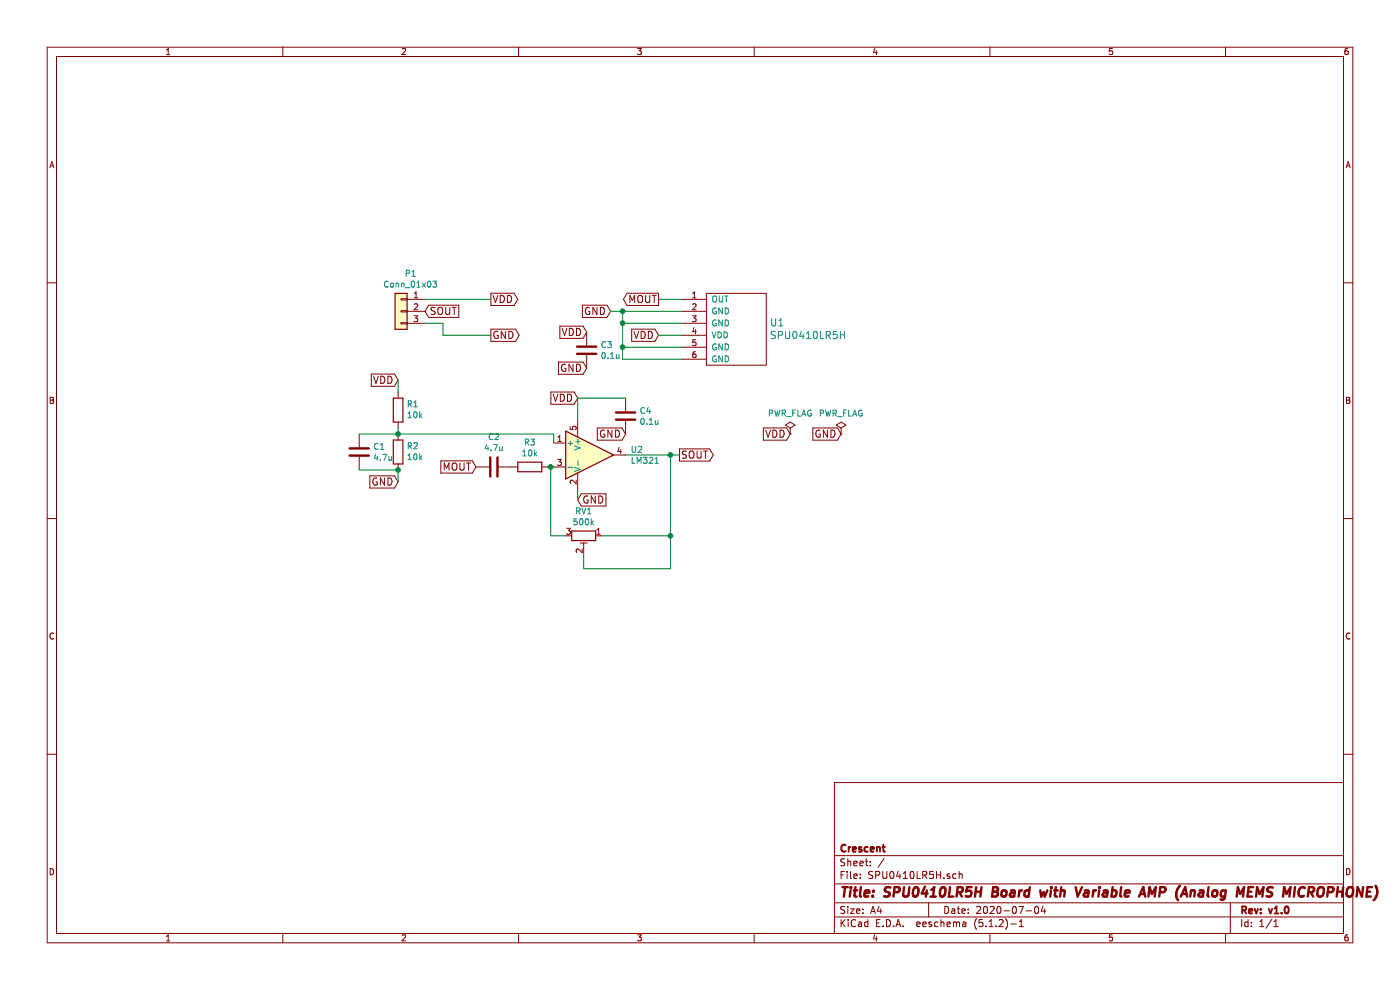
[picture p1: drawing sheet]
EESchema Schematic File Version 4
LIBS:power
LIBS:device
LIBS:transistors
LIBS:conn
LIBS:linear
LIBS:regul
LIBS:74xx
LIBS:cmos4000
LIBS:adc-dac
LIBS:memory
LIBS:xilinx
LIBS:microcontrollers
LIBS:dsp
LIBS:microchip
LIBS:analog_switches
LIBS:motorola
LIBS:texas
LIBS:intel
LIBS:audio
LIBS:interface
LIBS:digital-audio
LIBS:philips
LIBS:display
LIBS:cypress
LIBS:siliconi
LIBS:opto
LIBS:atmel
LIBS:contrib
LIBS:valves
LIBS:spu0410lr5h
LIBS:SPU0410LR5H-cache
EELAYER 29 0
EELAYER END
$Descr A4 11693 8268
encoding utf-8
Sheet 1 1
Title "SPU0410LR5H Board with Variable AMP (Analog MEMS MICROPHONE)"
Date "2020-07-04"
Rev "v1.0"
Comp "Crescent"
Comment1 ""
Comment2 ""
Comment3 ""
Comment4 ""
$EndDescr
Text GLabel 4100 2500 2    60   Output ~ 0
VDD
Text GLabel 4100 2800 2    60   Output ~ 0
GND
Text GLabel 3550 2600 2    60   Input ~ 0
SOUT
Text GLabel 5500 2500 0    60   Output ~ 0
MOUT
Text GLabel 5100 2600 0    60   Input ~ 0
GND
Text GLabel 5500 2800 0    60   Input ~ 0
VDD
Wire Wire Line
	3550 2700 3700 2700
Wire Wire Line
	3700 2700 3700 2800
Wire Wire Line
	5500 2500 5700 2500
Wire Wire Line
	5700 2600 5200 2600
Wire Wire Line
	5700 2700 5200 2700
Wire Wire Line
	5200 2600 5200 2700
Connection ~ 5200 2600
Wire Wire Line
	5200 2900 5700 2900
Connection ~ 5200 2700
Wire Wire Line
	5200 3000 5700 3000
Connection ~ 5200 2900
Wire Wire Line
	5500 2800 5700 2800
Wire Wire Line
	5200 2600 5100 2600
Wire Wire Line
	5200 2700 5200 2900
Wire Wire Line
	5200 2900 5200 3000
$Comp
L Amplifier_Operational:LM321 U2
U 1 1
P 4925 3800
F 0 "U2" H 5266 3846 50  0000 L CNN
F 1 "LM321" H 5266 3755 50  0000 L CNN
F 2 "smd-semi:SC-70-5" H 4925 3800 50  0001 C CNN
F 3 "http://www.ti.com/lit/ds/symlink/lm321.pdf" H 4925 3800 50  0001 C CNN
	1    4925 3800
	1    0    0    -1  
$EndComp
Wire Wire Line
	3550 2500 4100 2500
Wire Wire Line
	3700 2800 4100 2800
$Comp
L spu0410lr5h:SPU0410LR5H U1
U 1 1
P 6150 2650
F 0 "U1" H 6428 2608 60  0000 L CNN
F 1 "SPU0410LR5H" H 6428 2502 60  0000 L CNN
F 2 "SPU0410LR5H:SPU0410LR5H" H 6150 2650 60  0001 C CNN
F 3 "" H 6150 2650 60  0000 C CNN
	1    6150 2650
	1    0    0    -1  
$EndComp
$Comp
L Device:C C3
U 1 1
P 4900 2925
F 0 "C3" H 5015 2971 50  0000 L CNN
F 1 "0.1u" H 5015 2880 50  0000 L CNN
F 2 "smt:C-1206" H 4938 2775 50  0001 C CNN
F 3 "~" H 4900 2925 50  0001 C CNN
	1    4900 2925
	1    0    0    -1  
$EndComp
$Comp
L Device:R R3
U 1 1
P 4425 3900
F 0 "R3" V 4218 3900 50  0000 C CNN
F 1 "10k" V 4309 3900 50  0000 C CNN
F 2 "generic:generic-SMD1608" V 4355 3900 50  0001 C CNN
F 3 "~" H 4425 3900 50  0001 C CNN
	1    4425 3900
	0    1    1    0   
$EndComp
$Comp
L Connector_Generic:Conn_01x03 P1
U 1 1
P 3350 2600
F 0 "P1" H 3270 2917 50  0000 C CNN
F 1 "Conn_01x03" H 3270 2826 50  0000 C CNN
F 2 "pin-head:pinhead-1X03" H 3350 2600 50  0001 C CNN
F 3 "~" H 3350 2600 50  0001 C CNN
	1    3350 2600
	-1   0    0    -1  
$EndComp
Text GLabel 4900 2775 0    60   Input ~ 0
VDD
Text GLabel 4900 3075 0    60   Input ~ 0
GND
$Comp
L Device:C C2
U 1 1
P 4125 3900
F 0 "C2" V 3873 3900 50  0000 C CNN
F 1 "4.7u" V 3964 3900 50  0000 C CNN
F 2 "generic:generic-SMD1608" H 4163 3750 50  0001 C CNN
F 3 "~" H 4125 3900 50  0001 C CNN
	1    4125 3900
	0    1    1    0   
$EndComp
Text GLabel 3975 3900 0    60   Input ~ 0
MOUT
$Comp
L Device:R R1
U 1 1
P 3325 3425
F 0 "R1" H 3255 3379 50  0000 R CNN
F 1 "10k" H 3255 3470 50  0000 R CNN
F 2 "generic:generic-SMD1608" V 3255 3425 50  0001 C CNN
F 3 "~" H 3325 3425 50  0001 C CNN
	1    3325 3425
	-1   0    0    1   
$EndComp
$Comp
L Device:R R2
U 1 1
P 3325 3775
F 0 "R2" H 3255 3729 50  0000 R CNN
F 1 "10k" H 3255 3820 50  0000 R CNN
F 2 "generic:generic-SMD1608" V 3255 3775 50  0001 C CNN
F 3 "~" H 3325 3775 50  0001 C CNN
	1    3325 3775
	-1   0    0    1   
$EndComp
Text GLabel 3325 4025 0    60   Input ~ 0
GND
Text GLabel 3325 3175 0    60   Input ~ 0
VDD
$Comp
L Device:C C1
U 1 1
P 3000 3775
F 0 "C1" H 3115 3821 50  0000 L CNN
F 1 "4.7u" H 3115 3730 50  0000 L CNN
F 2 "generic:generic-SMD1608" H 3038 3625 50  0001 C CNN
F 3 "~" H 3000 3775 50  0001 C CNN
	1    3000 3775
	1    0    0    -1  
$EndComp
Text GLabel 5675 3800 2    60   Output ~ 0
SOUT
Wire Wire Line
	5225 3800 5600 3800
Text GLabel 4825 3325 0    60   Input ~ 0
VDD
Text GLabel 4825 4175 2    60   Input ~ 0
GND
$Comp
L Device:C C4
U 1 1
P 5225 3475
F 0 "C4" H 5340 3521 50  0000 L CNN
F 1 "0.1u" H 5340 3430 50  0000 L CNN
F 2 "generic:generic-SMD1608" H 5263 3325 50  0001 C CNN
F 3 "~" H 5225 3475 50  0001 C CNN
	1    5225 3475
	1    0    0    -1  
$EndComp
Text GLabel 5225 3625 0    60   Input ~ 0
GND
Wire Wire Line
	4825 3500 4825 3325
Wire Wire Line
	5225 3325 4825 3325
Wire Wire Line
	4825 4100 4825 4175
Wire Wire Line
	5600 3800 5600 4475
Wire Wire Line
	5600 4475 5025 4475
Connection ~ 5600 3800
Wire Wire Line
	5600 3800 5675 3800
Wire Wire Line
	4575 3900 4600 3900
Wire Wire Line
	4600 3900 4600 4475
Wire Wire Line
	4600 4475 4725 4475
Connection ~ 4600 3900
Wire Wire Line
	4600 3900 4625 3900
Wire Wire Line
	3325 3175 3325 3275
Wire Wire Line
	3325 3575 3325 3625
Wire Wire Line
	3325 3925 3325 4025
Wire Wire Line
	3000 3925 3325 3925
Connection ~ 3325 3925
Wire Wire Line
	3000 3625 3325 3625
Connection ~ 3325 3625
Wire Wire Line
	4625 3700 4625 3625
Wire Wire Line
	4625 3625 3325 3625
$Comp
L power:PWR_FLAG #FLG0101
U 1 1
P 7025 3625
F 0 "#FLG0101" H 7025 3700 50  0001 C CNN
F 1 "PWR_FLAG" H 7025 3799 50  0000 C CNN
F 2 "" H 7025 3625 50  0001 C CNN
F 3 "~" H 7025 3625 50  0001 C CNN
	1    7025 3625
	1    0    0    -1  
$EndComp
$Comp
L power:PWR_FLAG #FLG0102
U 1 1
P 6600 3625
F 0 "#FLG0102" H 6600 3700 50  0001 C CNN
F 1 "PWR_FLAG" H 6600 3799 50  0000 C CNN
F 2 "" H 6600 3625 50  0001 C CNN
F 3 "~" H 6600 3625 50  0001 C CNN
	1    6600 3625
	1    0    0    -1  
$EndComp
Text GLabel 6600 3625 0    60   Input ~ 0
VDD
Text GLabel 7025 3625 0    60   Input ~ 0
GND
$Comp
L Device:R_POT_TRIM RV1
U 1 1
P 4875 4475
F 0 "RV1" V 4668 4475 50  0000 C CNN
F 1 "500k" V 4759 4475 50  0000 C CNN
F 2 "RV:rcl-RTRIMCVR42A" H 4875 4475 50  0001 C CNN
F 3 "~" H 4875 4475 50  0001 C CNN
	1    4875 4475
	0    1    1    0   
$EndComp
Wire Wire Line
	4875 4625 4875 4750
Wire Wire Line
	4875 4750 5600 4750
Wire Wire Line
	5600 4750 5600 4475
Connection ~ 5600 4475
$EndSCHEMATC
